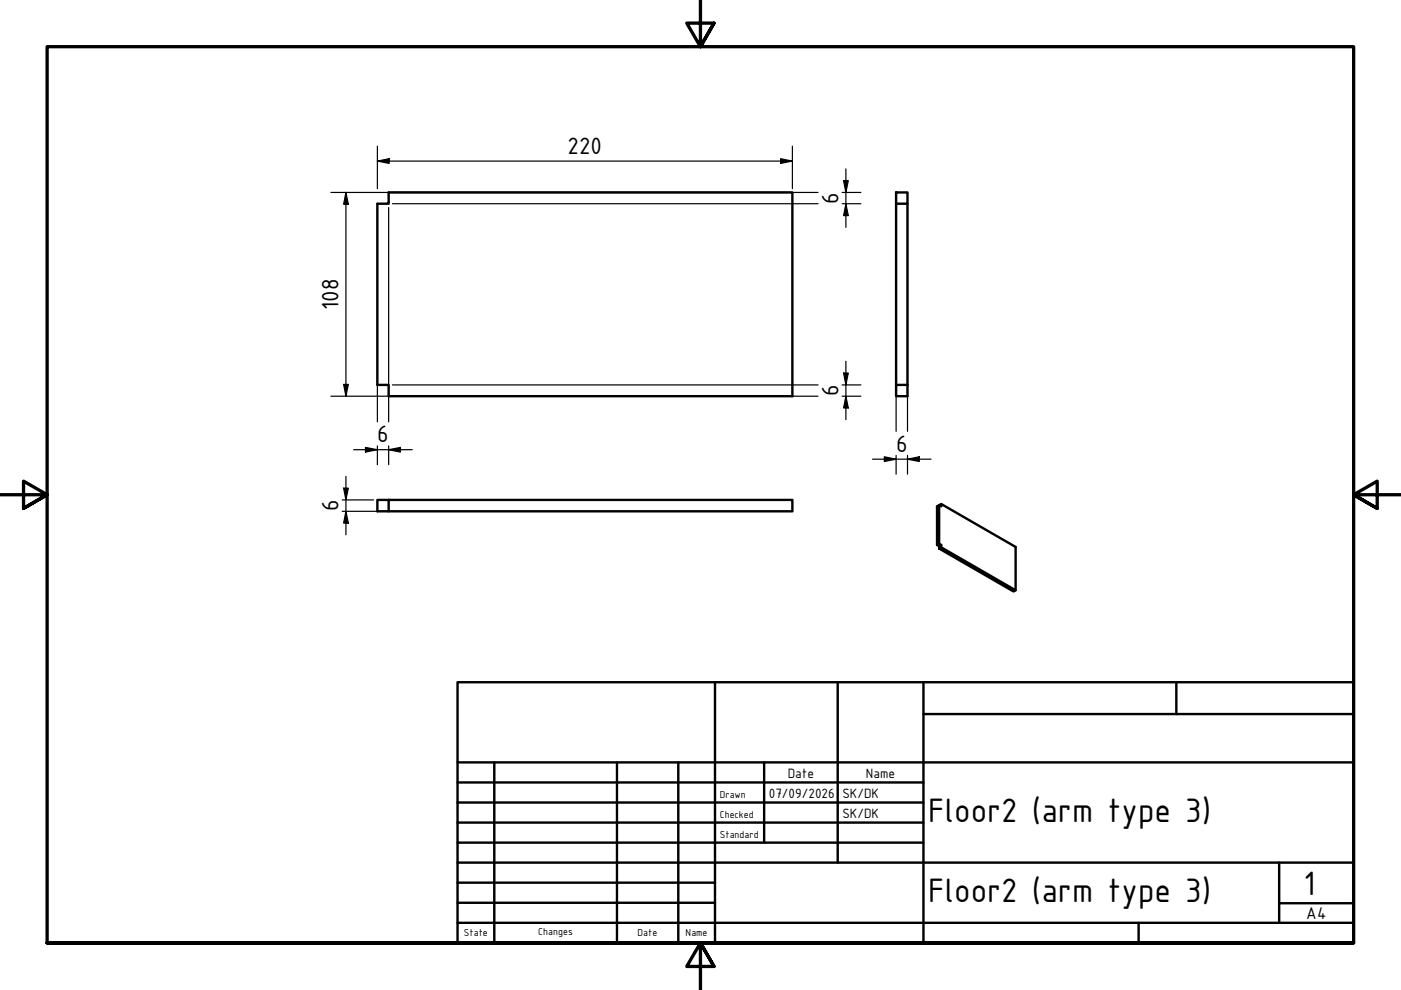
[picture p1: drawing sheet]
<svg xmlns="http://www.w3.org/2000/svg" width="297mm" height="210mm" viewBox="0 0 297 210" stroke-linecap="round" stroke-linejoin="round" font-family="sans-serif">
<!-- layer: Visible (ISO) -->
<path d="M82.4 40.8h85.6v43.2h-85.6v-2.4h-2.4v-38.4h2.4zM190 40.8h2.4v2.4h-2.4zM190 43.2v38.4M192.4 43.2v40.8h-2.4v-2.4h2.4M82.4 106h85.6v2.4h-85.6v-2.4h-2.4v2.4h2.4M199.1 115.8l.5-.3v.5l-.5 .3zM199.1 115.3v-8.2l.5-.2v.5l-.5-.3-.4 .3v8.1M199.6 115.5l-.5-.2-.4 .2 .4 .3M199.6 116l15.7 9.2-.4 .2-15.8-9.1M199.6 106.9l15.7 9.1v9.2" fill="none" stroke="#000" stroke-width=".51"/>
<!-- layer: Border (ISO) -->
<path d="M148.5 -.1v10l-2.9-5h5.8l-2.9 5 2.9-5M0 104.9h10l-5-2.9v5.8l5-2.9-5 2.9M297 104.9h-10l5-2.9v5.8l-5-2.9 5 2.9M10 199.9v-190h277v190h-277h277M151.4 204.9l-2.9-5 2.9 5h-5.8l2.9-5v10" fill="none" stroke="#000" stroke-width=".7"/>
<!-- layer: Title (ISO) -->
<g fill="none" stroke="#000" stroke-width=".51">
<path d="M97 144.6h190v55.3h-190zM151.6 144.6v55.3M177.6 144.6v38.3M195.8 151.4h91.2M195.8 144.6v55.3M249.4 144.6v6.8M97 165.9h98.8M97 170.2h98.8M97 174.4h98.8M97 178.7h98.8M97 161.6h190M104.8 161.6v38.3"/>
<path d="M130.8 161.6v38.3M143.8 161.6v38.3M162 161.6v17.1M97 195.7h190M97 182.9h190M97 187.1h54.6M97 191.4h54.6M241.4 195.7v4.2M271.2 191.5h15.8M271.2 182.9v12.8"/>
</g>
<!-- layer: Dimension (ISO) -->
<g fill="none" stroke="#000" stroke-width=".25">
<path d="M80 34.2l2.5-.6v1zM80 34.2h88M80 31v9M165.5 33.6l2.5 .6-2.5 .4zM168 31v9M178.9 38.3h1l-.6 2.5zM179.3 35.8v12.4M70.2 40.8h103.2M73.3 40.8l.6 2.5h-1zM73.3 40.8v43.2M80 44v45.4M82.4 44v45.4"/>
<path d="M83.2 43.2h90.2M178.5 40.8h4M178.5 43.2h4M179.3 43.2l.6 2.5h-1zM190 44v47.5M192.4 44v47.5M178.9 79.1h1l-.6 2.5zM179.3 76.6v12.4M70.2 84h103.2M72.9 81.5h1l-.6 2.5zM75 95.3h12.4M77.5 94.9l2.5 .4-2.5 .6z"/>
<path d="M80 94.5v4M82.4 95.3l2.5-.4v1zM82.4 94.5v4M83.2 81.6h90.2M178.5 84h4M178.5 81.6h4M179.3 84l.6 2.5h-1zM185 97.4h12.4M187.5 96.9l2.5 .5-2.5 .4zM190 96.6v3.9M192.4 97.4l2.5-.5v.9zM192.4 96.6v3.9"/>
<path d="M72.6 106h6.6M72.6 108.4h9M72.9 103.5h1l-.6 2.5zM73.3 108.4l.6 2.5h-1zM73.3 101v12.4"/>
</g>
<g fill="#000">
<path d="M80 34.2l2.5-.6v1zM165.5 33.6l2.5 .6-2.5 .4zM178.9 38.3h1l-.6 2.5zM73.3 40.8l.6 2.5h-1zM179.3 43.2l.6 2.5h-1zM178.9 79.1h1l-.6 2.5zM72.9 81.5h1l-.6 2.5zM77.5 94.9l2.5 .4-2.5 .6zM82.4 95.3l2.5-.4v1zM179.3 84l.6 2.5h-1zM187.5 96.9l2.5 .5-2.5 .4zM192.4 97.4l2.5-.5v.9z"/>
<path d="M72.9 103.5h1l-.6 2.5zM73.3 108.4l.6 2.5h-1z"/>
</g>
<g font-size="7.7">
<text x="196.8" y="174.3">Floor2 (arm type 3)</text>
<text x="196.8" y="191.3">Floor2 (arm type 3)</text>
<text x="276.4" y="189.7">1</text>
</g>
<g font-size="5.4">
<text x="120.3" y="32.5">220</text>
<text x="177.8" y="43.2" transform="rotate(-90 177.8 43.2)">6</text>
<text x="71.8" y="65.7" transform="rotate(-90 71.8 65.7)">108</text>
<text x="177.8" y="84" transform="rotate(-90 177.8 84)">6</text>
<text x="80" y="93.8">6</text>
<text x="190" y="95.8">6</text>
<text x="71.8" y="108.4" transform="rotate(-90 71.8 108.4)">6</text>
</g>
<text font-size="3.9" x="277" y="194.8">A4</text>
<g font-size="3.1">
<text x="167" y="164.9">Date</text>
<text x="183.6" y="164.9">Name</text>
<text x="163" y="169.2">07/09/2026</text>
<text x="178.6" y="169.2">SK/DK</text>
<text x="178.6" y="173.4">SK/DK</text>
</g>
<g font-size="2.3">
<text x="152.6" y="169.2">Drawn</text>
<text x="152.6" y="173.4">Checked</text>
<text x="152.6" y="177.6">Standard</text>
<text x="98.3" y="198.5">State</text>
<text x="114.1" y="198.3">Changes</text>
<text x="135.2" y="198.5">Date</text>
<text x="145.4" y="198.5">Name</text>
</g>
</svg>
